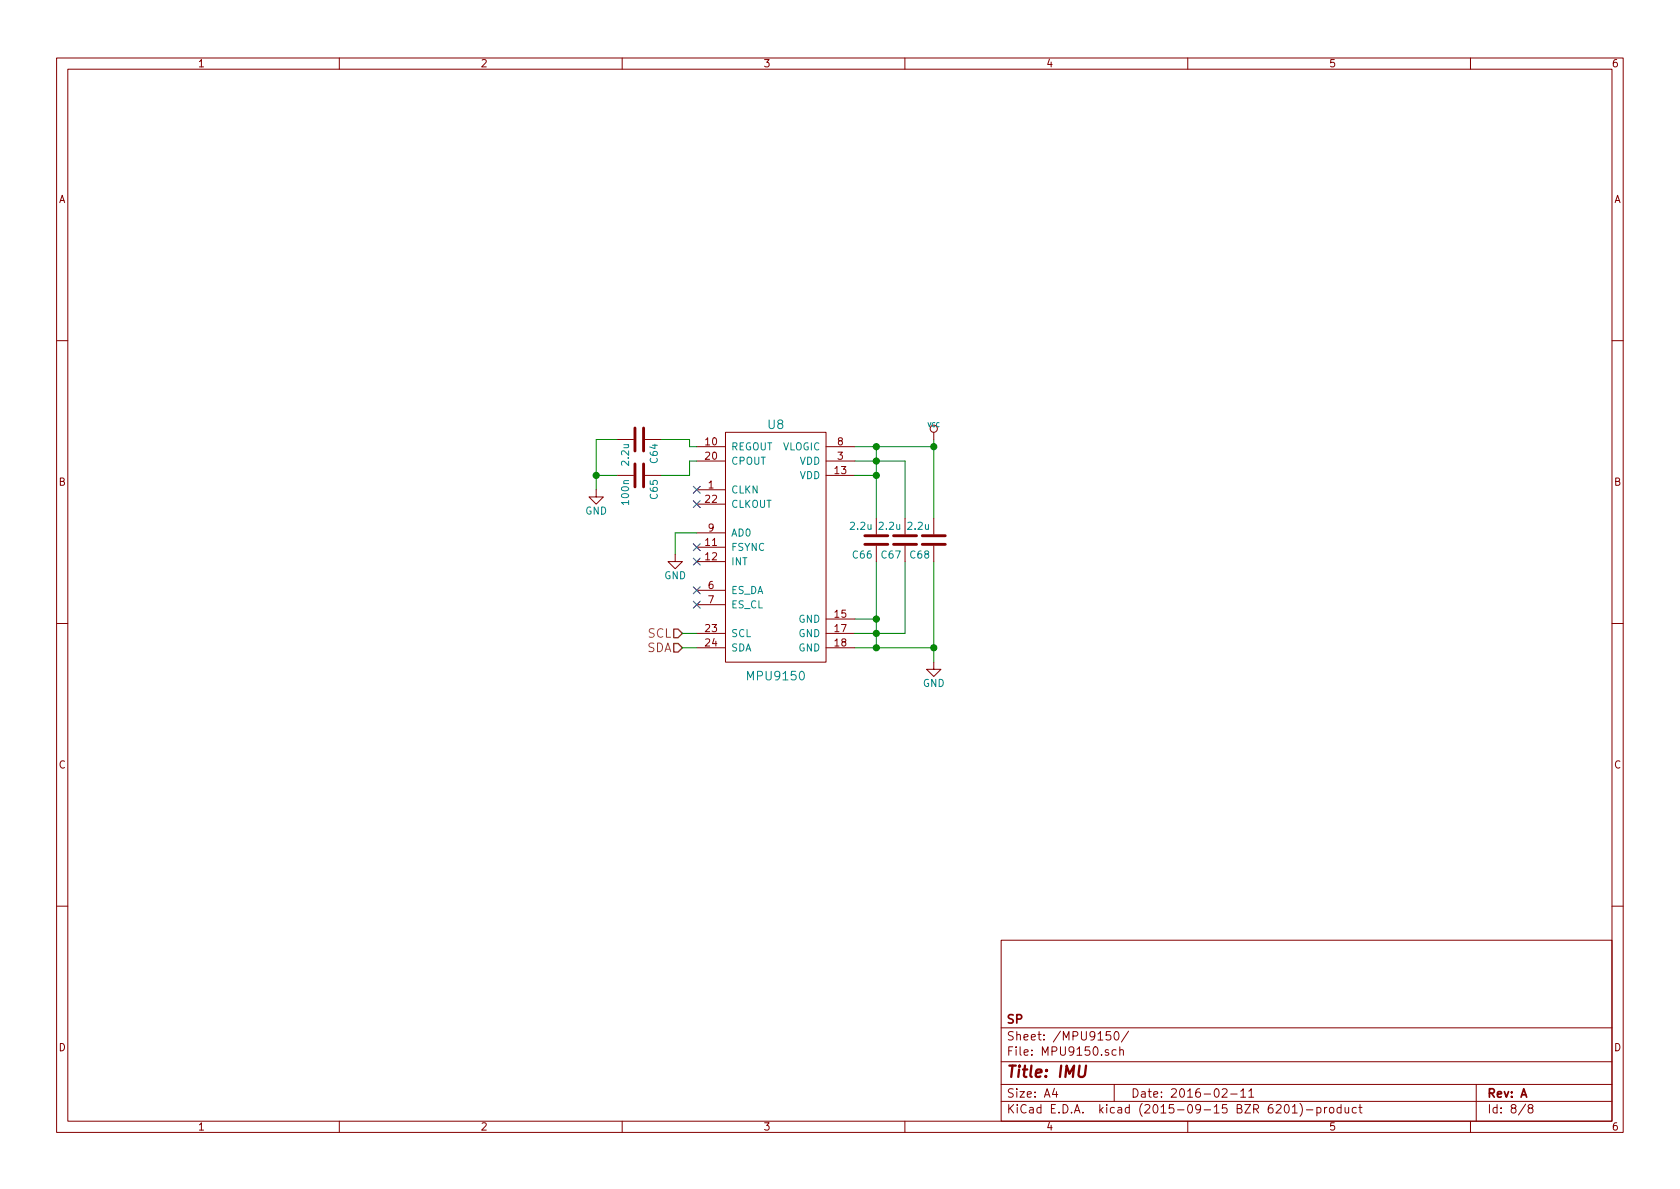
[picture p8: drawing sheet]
<svg xmlns="http://www.w3.org/2000/svg" width="297mm" height="210mm" viewBox="0 0 297 210" stroke-linecap="round" stroke-linejoin="round" font-family="sans-serif">
<g fill="none" stroke="#840000" stroke-width=".18">
<path d="M10 10.3h277v189.9h-277zM12 12.2h273v186.1h-273zM60 10.3v1.9M110 10.3v1.9M160 10.3v1.9M210 10.3v1.9M260 10.3v1.9M10 60.2h2M109.2 77.7h2.8M114 77.7h2.8M123.2 79h5.1M128.3 76.4h17.7v40.7h-17.7z"/>
<path d="M146 79h5.1M165.1 76.4v1.3M285 60.2h2M105.4 86.6v1.3h1.3l-1.3 1.2-1.3-1.2h1.3M109.2 84.1h2.8M114 84.1h2.8M119.4 98v1.3h1.2l-1.2 1.3-1.3-1.3h1.3M123.2 86.6h5.1M123.2 81.5h5.1M123.2 94.2h5.1M123.2 96.8h5.1M123.2 99.3h5.1"/>
<path d="M123.2 89.1h5.1M146 81.5h5.1M146 84.1h5.1M154.9 91.7v2.8M154.9 96.5v2.8M160 91.7v2.8M160 96.5v2.8M165.1 91.7v2.8M165.1 96.5v2.8M10 110.3h2M123.2 104.4h5.1M123.2 106.9h5.1"/>
<path d="M123.2 112h5.1M123.2 114.5h5.1M146 112h5.1M146 114.5h5.1M146 109.5h5.1M165.1 117.1v1.3h1.3l-1.3 1.2-1.3-1.2h1.3M285 110.3h2M10 160.2h2M177 166.3h108v32h-108zM285 160.2h2M60 198.3v1.9M110 198.3v1.9"/>
<path d="M160 198.3v1.9M177 194.8h108M177 191.8h108M177 187.8h108M177 181.8h108M186.4 192.5l-.3 1h.9M186.8 193v1M196.3 182.4h-.7v.7l.2-.1 .5 .1 .1 .2-.1 .5-.2 .1-.5-.1M197 191.8v3M197.1 182.6l.2-.2a.81 .81 0 0 1 .6 .6 .81 .81 0 0 1-.3 .8l-.1 .1a.79 .79 0 0 1-.4-1.3zM197.3 185.7l-.4-.1-.3 .3 .1 .6 .2 .1 .4-.1M198 185.7l.2-.1 .4 .1v.9"/>
<path d="M198 185.1v1.5M199.5 182.3l-1.2 2M210 198.3v1.9M216.1 192.7l.2-.2h.4l.3 .5-1 1h1M217.6 193.5h1.1M219.4 193l.4-.5v1.5M219.4 194h.8M220.8 193l.4-.5v1.5M220.8 194h.9M227.2 195.5l.2-.2a.81 .81 0 0 1 .6 .6 .81 .81 0 0 1-.3 .8l-.1 .1a.79 .79 0 0 1-.4-1.3zM228.5 195.8l.4-.5v1.5M228.5 196.8h.9"/>
<path d="M229.8 195.1a1.71 1.71 0 0 1 0 2.3M231 196.3h1.1M232.8 195.9l.5-.1 .3 .3-.2 .6h-.6M232.8 195.8v1.5M234.2 195.8v1M234.6 195.8l-.4 .3M235.1 196l.2-.2 .5 .2v.5l-.1 .2-.4 .1-.2-.1zM237.1 195.9l-.4-.1-.3 .3 .1 .6 .2 .1 .4-.1M237.1 195.3v1.5M237.8 195.8l.1 .9 .4 .1 .2-.1M238.5 195.8v1M239.8 195.9l-.4-.1-.3 .3 .1 .6 .2 .1 .4-.1"/>
<path d="M240.3 195.8h.5M240.5 195.3v1.3l.3 .2M260 198.3v1.9M261 191.8v6.5M269.7 195.2l-1.2 2M270.5 196l-.3-.3 .1-.2 .2-.2 .4 .1 .1 .2v.2l-.7 .2a.48 .48 0 0 0 0 .7l.2 .1 .5-.1a.48 .48 0 0 0-.2-.7"/>
<circle cx="165.1" cy="75.8" r=".63"/>
</g>
<path d="M190.9 188.4l-.2 1.7 .3 .3a.67 .67 0 0 0 .8-.3l.2-1.7" fill="none" stroke="#840000" stroke-width=".41"/>
<g fill="none" stroke="#008400" stroke-width=".18">
<path d="M109.2 77.7h-3.8v8.9M116.8 77.7h5.1v1.3h1.3M151.1 79h14M154.9 79v12.7M165.1 77.7v14M105.4 84.1h3.8M123.2 81.5h-1.3v2.6h-5.1M123.2 94.2h-3.8v3.8M151.1 84.1h3.8M151.1 81.5h8.9v10.2M154.9 99.3v15.2M160 99.3v12.7h-8.9"/>
<path d="M165.1 99.3v17.8M120.6 112h2.6M120.6 114.5h2.6M151.1 109.5h3.8M151.1 114.5h14"/>
</g>
<g fill="#008400" stroke="#008400" stroke-width=".25">
<circle cx="154.9" cy="112" r=".51"/>
<circle cx="154.9" cy="109.5" r=".51"/>
<circle cx="154.9" cy="114.5" r=".51"/>
<circle cx="154.9" cy="81.5" r=".51"/>
<circle cx="154.9" cy="84.1" r=".51"/>
<circle cx="154.9" cy="79" r=".51"/>
<circle cx="165.1" cy="79" r=".51"/>
<circle cx="165.1" cy="114.5" r=".51"/>
<circle cx="105.4" cy="84.1" r=".51"/>
</g>
<path d="M119.1 111.2h.8l.7 .8-.7 .8h-.8zM119.1 113.8h.8l.7 .7-.7 .8h-.8z" fill="none" stroke="#848400" stroke-width=".25"/>
<path d="M122.6 86l1.2 1.2M122.6 88.5l1.2 1.3M122.6 96.2l1.2 1.2M122.6 98.7l1.2 1.2M123.8 86l-1.2 1.2M123.8 88.5l-1.2 1.3M123.8 96.2l-1.2 1.2M123.8 98.7l-1.2 1.2M122.6 103.8l1.2 1.2M122.6 106.3l1.2 1.2M123.8 103.8l-1.2 1.2M123.8 106.3l-1.2 1.2" fill="none" stroke="#000084" stroke-width=".18"/>
<path d="M112.3 75.7v4.1M113.8 75.7v4.1M112.3 82v4.1M113.8 82v4.1M152.9 94.7h4.1M152.9 96.3h4.1M158 94.7h4.1M158 96.3h4.1M163.1 94.7h4M163.1 96.3h4" fill="none" stroke="#840000" stroke-width=".51"/>
<text font-size="2.8" fill="#840000" x="178" y="190.5">Title: IMU</text>
<g font-size="2.1" fill="#008484">
<text x="135.8" y="75.9">U8</text>
<text x="132.4" y="120.3">MPU9150</text>
</g>
<g font-size="2.1" fill="#848400">
<text x="114.5" y="112.8">SCL</text>
<text x="114.2" y="115.3">SDA</text>
</g>
<g font-size="2.1" fill="#840000">
<text x="178" y="184">Sheet: /MPU9150/</text>
<text x="178" y="181">SP</text>
<text x="178" y="186.7">File: MPU9150.sch</text>
<text x="178" y="196.9">KiCad E.D.A. kicad (2015-09-15 BZR 6201)-product</text>
<text x="178" y="194.1">Size: A4</text>
<text x="200" y="194.1">Date: 2016-02-11</text>
<text x="263" y="194.1">Rev: A</text>
<text x="263" y="196.9">Id: 8/8</text>
</g>
<g font-size="1.8" fill="#840000">
<text x="35" y="11.9">1</text>
<text x="85" y="11.9">2</text>
<text x="135" y="11.9">3</text>
<text x="185" y="11.9">4</text>
<text x="235" y="11.9">5</text>
<text x="285" y="11.9">6</text>
<text x="10.4" y="35.9">A</text>
<text x="285.4" y="35.9">A</text>
<text x="124.8" y="78.7">10</text>
<text x="124.8" y="81.3">20</text>
<text x="147.6" y="83.8">13</text>
<text x="148.1" y="81.3">3</text>
<text x="148.1" y="78.7">8</text>
<text x="10.4" y="85.9">B</text>
<text x="124.8" y="88.9">22</text>
<text x="125.2" y="86.4">1</text>
<text x="285.4" y="85.9">B</text>
<text x="125.2" y="94">9</text>
<text x="124.8" y="96.5">11</text>
<text x="124.8" y="99.1">12</text>
<text x="125.2" y="104.1">6</text>
<text x="125.2" y="106.7">7</text>
<text x="124.8" y="111.8">23</text>
<text x="147.6" y="109.2">15</text>
<text x="147.6" y="111.8">17</text>
<text x="124.8" y="114.3">24</text>
<text x="147.6" y="114.3">18</text>
<text x="10.4" y="135.9">C</text>
<text x="285.4" y="135.9">C</text>
<text x="10.4" y="185.9">D</text>
<text x="285.4" y="185.9">D</text>
<text x="35" y="199.9">1</text>
<text x="85" y="199.9">2</text>
<text x="135" y="199.9">3</text>
<text x="185" y="199.9">4</text>
<text x="235" y="199.9">5</text>
<text x="285" y="199.9">6</text>
</g>
<g font-size="1.8" fill="#008484">
<text x="111.2" y="82.2" transform="rotate(-90 111.2 82.2)">2.2u</text>
<text x="116.3" y="81.8" transform="rotate(-90 116.3 81.8)">C64</text>
<text x="129.3" y="79.6">REGOUT</text>
<text x="129.3" y="82.2">CPOUT</text>
<text x="138.3" y="79.6">VLOGIC</text>
<text x="141.3" y="82.2">VDD</text>
<text x="111.2" y="89.1" transform="rotate(-90 111.2 89.1)">100n</text>
<text x="116.3" y="88.2" transform="rotate(-90 116.3 88.2)">C65</text>
<text x="129.3" y="87.2">CLKN</text>
<text x="129.3" y="89.8">CLKOUT</text>
<text x="141.3" y="84.7">VDD</text>
<text x="103.5" y="91">GND</text>
<text x="129.3" y="94.9">AD0</text>
<text x="150.4" y="93.7">2.2u</text>
<text x="155.5" y="93.7">2.2u</text>
<text x="160.6" y="93.7">2.2u</text>
<text x="129.3" y="97.4">FSYNC</text>
<text x="129.3" y="99.9">INT</text>
<text x="150.8" y="98.7">C66</text>
<text x="155.9" y="98.7">C67</text>
<text x="161" y="98.7">C68</text>
<text x="117.4" y="102.4">GND</text>
<text x="129.3" y="105">ES_DA</text>
<text x="129.3" y="107.6">ES_CL</text>
<text x="129.3" y="112.6">SCL</text>
<text x="141.1" y="110.1">GND</text>
<text x="141.1" y="112.6">GND</text>
<text x="129.3" y="115.2">SDA</text>
<text x="141.1" y="115.2">GND</text>
<text x="163.1" y="121.5">GND</text>
</g>
<text font-size="1.1" fill="#008484" x="164" y="75.5">VCC</text>
</svg>
